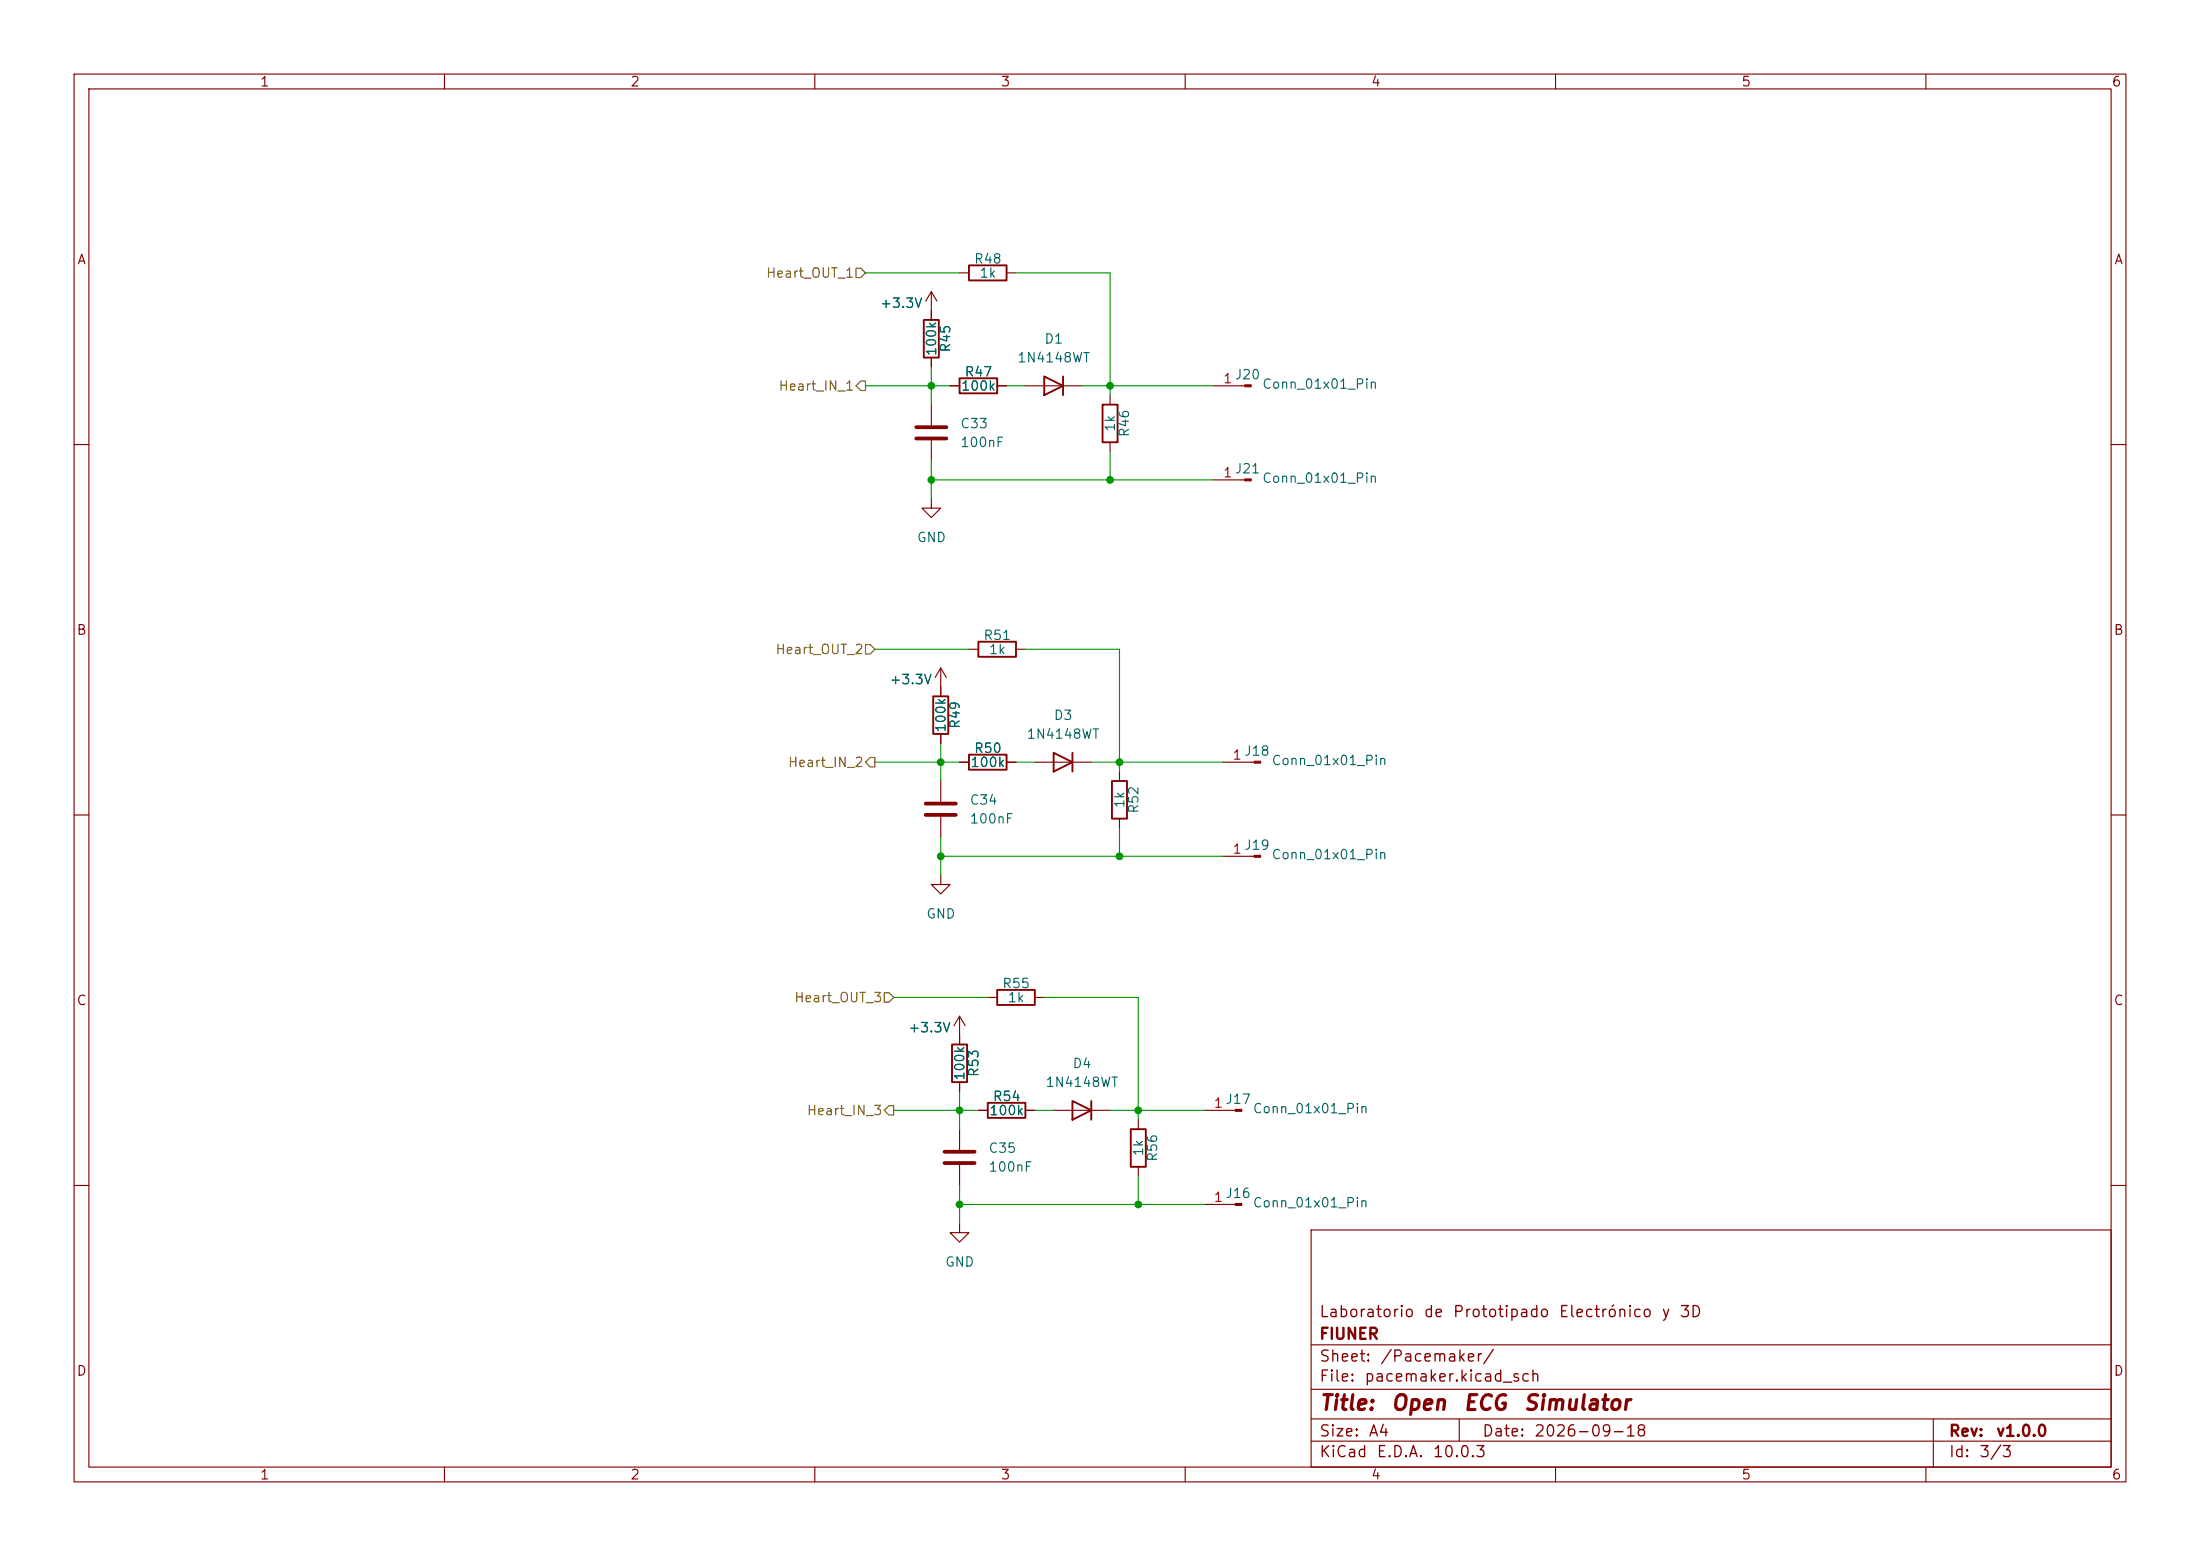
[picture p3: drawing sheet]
<svg xmlns="http://www.w3.org/2000/svg" width="297mm" height="210mm" viewBox="0 0 297 210" stroke-linecap="round" stroke-linejoin="round" font-family="sans-serif">
<g fill="none" stroke="#840000" stroke-width=".15">
<path d="M10 10h277v190h-277zM12 12h273v186h-273zM60 10v2M110 10v2M160 10v2M210 10v2M260 10v2M125.7 39.4l-.7 1.2M125.7 39.4l.8 1.2M125.7 39.4v3.8M129.5 36.8h1.3M135.9 36.8h1.3"/>
<path d="M125.7 48.3v1.2M125.7 54.6v2.8M125.7 59.4v2.8M128.3 52.1h1.2M134.6 52.1h1.3M138.4 52.1h7.6M149.9 53.3v1.3M149.9 59.7v1.3M163.8 52.1h4.2M10 60h2M125.7 67.3v1.3h1.3l-1.3 1.3-1.2-1.3h1.2M163.8 64.8h4.2"/>
<path d="M285 60h2M127 90.2v3.8M127 99.1v1.2M127 90.2l-.8 1.2M127 90.2l.8 1.2M130.8 87.6h1.3M137.2 87.6h1.2M10 110h2M127 118.1v1.3h1.3l-1.3 1.3-1.3-1.3h1.3M127 105.4v2.8M127 110.2v2.8M129.5 102.9h1.3"/>
<path d="M135.9 102.9h1.3M139.7 102.9h7.6M151.1 104.1v1.3M151.1 110.5v1.3M165.1 115.6h4.2M165.1 102.9h4.2M285 110h2M129.5 137.2v3.8M129.5 137.2l-.7 1.2M129.5 137.2l.8 1.2M133.3 134.6h1.3M139.7 134.6h1.3"/>
<path d="M129.5 146.1v1.2M129.5 152.4v2.8M129.5 157.2v2.8M132.1 149.9h1.2M138.4 149.9h1.3M142.2 149.9h7.7M153.7 151.1v1.3M153.7 157.5v1.3M162.6 149.9h4.2M10 160h2M129.5 165.1v1.3h1.3l-1.3 1.2-1.2-1.2h1.2M162.6 162.6h4.2"/>
<path d="M177 166h108v32h-108zM285 160h2M60 198v2M110 198v2M160 198v2M177 194.5h108M177 191.5h108M177 187.5h108M177 181.5h108M197 191.5v3M210 198v2M260 198v2"/>
<path d="M261 191.5v6.5"/>
</g>
<g fill="none" stroke="#840000" stroke-width=".25">
<path d="M130.8 35.8h5.1v2h-5.1zM124.7 43.2h2v5.1h-2zM129.5 51.1h5.1v2h-5.1zM141 50.8l2.5 1.3-2.5 1.2zM143.5 50.8v2.5M148.8 54.6h2.1v5.1h-2.1zM126 94h2v5.1h-2zM132.1 86.6h5.1v2h-5.1zM130.8 101.9h5.1v2h-5.1zM142.2 101.6l2.6 1.3-2.6 1.2zM144.8 101.6v2.5M150.1 105.4h2v5.1h-2z"/>
<path d="M134.6 133.6h5.1v2h-5.1zM128.5 141h2.1v5.1h-2.1zM133.3 148.8h5.1v2.1h-5.1zM144.8 148.6l2.5 1.3-2.5 1.2zM147.3 148.6v2.5M152.7 152.4h2v5.1h-2z"/>
</g>
<path d="M123.7 59.2h4.1M123.7 57.7h4.1M125 110h4M125 108.5h4M127.5 157h4.1M127.5 155.4h4.1" fill="none" stroke="#840000" stroke-width=".51"/>
<g fill="#840000" stroke="#840000" stroke-width=".15">
<path d="M168 51.9h.9v.3h-.9z"/>
<path d="M169.3 115.4h.9v.3h-.9z"/>
<path d="M168 64.6h.9v.3h-.9z"/>
<path d="M169.3 102.7h.9v.3h-.9z"/>
<path d="M166.8 149.7h.8v.3h-.8z"/>
<path d="M166.8 162.4h.8v.3h-.8z"/>
</g>
<path d="M115.6 36.2h.6l.6 .6-.6 .7h-.6zM116.2 51.4h.6v1.3h-.6l-.6-.6zM116.8 87h.7l.6 .6-.6 .7h-.7zM117.5 102.2h.6v1.3h-.6l-.7-.6zM119.4 134h.6l.6 .6-.6 .7h-.6zM120 149.2h.6v1.3h-.6l-.6-.6z" fill="none" stroke="#725600" stroke-width=".15"/>
<g fill="none" stroke="#009600" stroke-width=".15">
<path d="M116.8 36.8h12.7M137.2 36.8h12.7v16.5M116.8 52.1h11.5M125.7 49.5v5.1M135.9 52.1h2.5M146 52.1h17.8M125.7 62.2v5.1M125.7 64.8h38.1M149.9 61v3.8M118.1 87.6h12.7M138.4 87.6h12.7v16.5M118.1 102.9h11.4"/>
<path d="M127 100.3v5.1M127 113v5.1M127 115.6h38.1M137.2 102.9h2.5M147.3 102.9h17.8M151.1 111.8v3.8M120.6 134.6h12.7M141 134.6h12.7v16.5M120.6 149.9h11.5M129.5 147.3v5.1M139.7 149.9h2.5M149.9 149.9h12.7"/>
<path d="M153.7 158.8v3.8M129.5 162.6h33.1M129.5 160v5.1"/>
</g>
<g fill="#009600" stroke="#009600" stroke-width=".14">
<circle cx="149.9" cy="52.1" r=".46"/>
<circle cx="127" cy="102.9" r=".46"/>
<circle cx="125.7" cy="64.8" r=".46"/>
<circle cx="125.7" cy="52.1" r=".46"/>
<circle cx="149.9" cy="64.8" r=".46"/>
<circle cx="153.7" cy="162.6" r=".46"/>
<circle cx="129.5" cy="162.6" r=".46"/>
<circle cx="129.5" cy="149.9" r=".46"/>
<circle cx="153.7" cy="149.9" r=".46"/>
<circle cx="151.1" cy="102.9" r=".46"/>
<circle cx="151.1" cy="115.6" r=".46"/>
<circle cx="127" cy="115.6" r=".46"/>
</g>
<g font-size="2" fill="#840000">
<text x="178" y="190.8">Title:</text>
<text x="187.7" y="190.8">Open</text>
<text x="197.4" y="190.8">ECG</text>
<text x="205.6" y="190.8">Simulator</text>
</g>
<g font-size="1.5" fill="#840000">
<text x="178" y="178.2">Laboratorio</text>
<text x="192.1" y="178.2">de</text>
<text x="196" y="178.2">Prototipado</text>
<text x="210.3" y="178.2">Electrónico</text>
<text x="224.2" y="178.2">y</text>
<text x="226.6" y="178.2">3D</text>
<text x="178" y="184.2">Sheet:</text>
<text x="178" y="181.2">FIUNER</text>
<text x="186.2" y="184.2">/Pacemaker/</text>
<text x="178" y="186.9">File:</text>
<text x="184.1" y="186.9">pacemaker.kicad_sch</text>
<text x="178" y="197.1">KiCad</text>
<text x="178" y="194.3">Size:</text>
<text x="184.7" y="194.3">A4</text>
<text x="185.7" y="197.1">E.D.A.</text>
<text x="193.3" y="197.1">10.0.3</text>
<text x="200" y="194.3">Date:</text>
<text x="207" y="194.3">2026-09-18</text>
<text x="263" y="194.3">Rev:</text>
<text x="263" y="197.1">Id:</text>
<text x="267.1" y="197.1">3/3</text>
<text x="269.4" y="194.3">v1.0.0</text>
</g>
<g font-size="1.3" fill="#840000">
<text x="35" y="12">1</text>
<text x="85" y="12">2</text>
<text x="135" y="12">3</text>
<text x="185" y="12">4</text>
<text x="235" y="12">5</text>
<text x="285" y="12">6</text>
<text x="10.3" y="36">A</text>
<text x="285.3" y="36">A</text>
<text x="10.3" y="86">B</text>
<text x="285.3" y="86">B</text>
<text x="10.3" y="136">C</text>
<text x="285.3" y="136">C</text>
<text x="10.3" y="186">D</text>
<text x="285.3" y="186">D</text>
<text x="35" y="200">1</text>
<text x="85" y="200">2</text>
<text x="135" y="200">3</text>
<text x="185" y="200">4</text>
<text x="235" y="200">5</text>
<text x="285" y="200">6</text>
</g>
<g font-size="1.3" fill="#006464">
<text x="131.4" y="35.9">R48</text>
<text x="118.7" y="41.9">+3.3V</text>
<text x="132.1" y="37.8">1k</text>
<text x="128.6" y="47.7" transform="rotate(-90 128.6 47.7)">R45</text>
<text x="140.9" y="46.7">D1</text>
<text x="126.7" y="48.1" transform="rotate(-90 126.7 48.1)">100k</text>
<text x="129.7" y="53">100k</text>
<text x="130.1" y="51.1">R47</text>
<text x="137.2" y="49.2">1N4148WT</text>
<text x="166.6" y="51.5">J20</text>
<text x="170.3" y="52.8">Conn_01x01_Pin</text>
<text x="129.5" y="58.1">C33</text>
<text x="150.8" y="58.4" transform="rotate(-90 150.8 58.4)">1k</text>
<text x="152.7" y="59.1" transform="rotate(-90 152.7 59.1)">R46</text>
<text x="129.5" y="60.7">100nF</text>
<text x="166.6" y="64.2">J21</text>
<text x="170.3" y="65.5">Conn_01x01_Pin</text>
<text x="123.7" y="73.5">GND</text>
<text x="132.7" y="86.7">R51</text>
<text x="133.4" y="88.6">1k</text>
<text x="120" y="92.7">+3.3V</text>
<text x="128" y="98.9" transform="rotate(-90 128 98.9)">100k</text>
<text x="129.9" y="98.5" transform="rotate(-90 129.9 98.5)">R49</text>
<text x="131.4" y="101.9">R50</text>
<text x="138.5" y="100">1N4148WT</text>
<text x="142.2" y="97.5">D3</text>
<text x="130.9" y="103.8">100k</text>
<text x="167.9" y="102.3">J18</text>
<text x="171.6" y="103.6">Conn_01x01_Pin</text>
<text x="130.8" y="111.5">100nF</text>
<text x="130.8" y="108.9">C34</text>
<text x="152.1" y="109.2" transform="rotate(-90 152.1 109.2)">1k</text>
<text x="154" y="109.9" transform="rotate(-90 154 109.9)">R52</text>
<text x="167.9" y="115">J19</text>
<text x="171.6" y="116.3">Conn_01x01_Pin</text>
<text x="125" y="124.3">GND</text>
<text x="135.2" y="133.7">R55</text>
<text x="135.9" y="135.6">1k</text>
<text x="122.5" y="139.7">+3.3V</text>
<text x="130.5" y="145.9" transform="rotate(-90 130.5 145.9)">100k</text>
<text x="132.4" y="145.5" transform="rotate(-90 132.4 145.5)">R53</text>
<text x="133.9" y="148.9">R54</text>
<text x="141" y="147">1N4148WT</text>
<text x="144.7" y="144.5">D4</text>
<text x="165.3" y="149.3">J17</text>
<text x="133.4" y="155.9">C35</text>
<text x="133.5" y="150.8">100k</text>
<text x="169" y="150.6">Conn_01x01_Pin</text>
<text x="133.4" y="158.5">100nF</text>
<text x="154.6" y="156.2" transform="rotate(-90 154.6 156.2)">1k</text>
<text x="156.5" y="156.9" transform="rotate(-90 156.5 156.9)">R56</text>
<text x="165.3" y="162">J16</text>
<text x="169" y="163.3">Conn_01x01_Pin</text>
<text x="127.5" y="171.3">GND</text>
</g>
<g font-size="1.3" fill="#725600">
<text x="103.3" y="37.8">Heart_OUT_1</text>
<text x="105" y="53">Heart_IN_1</text>
<text x="104.6" y="88.6">Heart_OUT_2</text>
<text x="106.3" y="103.8">Heart_IN_2</text>
<text x="107.1" y="135.6">Heart_OUT_3</text>
<text x="108.8" y="150.8">Heart_IN_3</text>
</g>
<g font-size="1.3" fill="#a90000">
<text x="165" y="52">1</text>
<text x="165" y="64.7">1</text>
<text x="166.3" y="102.8">1</text>
<text x="166.3" y="115.5">1</text>
<text x="163.8" y="149.8">1</text>
<text x="163.8" y="162.5">1</text>
</g>
</svg>
